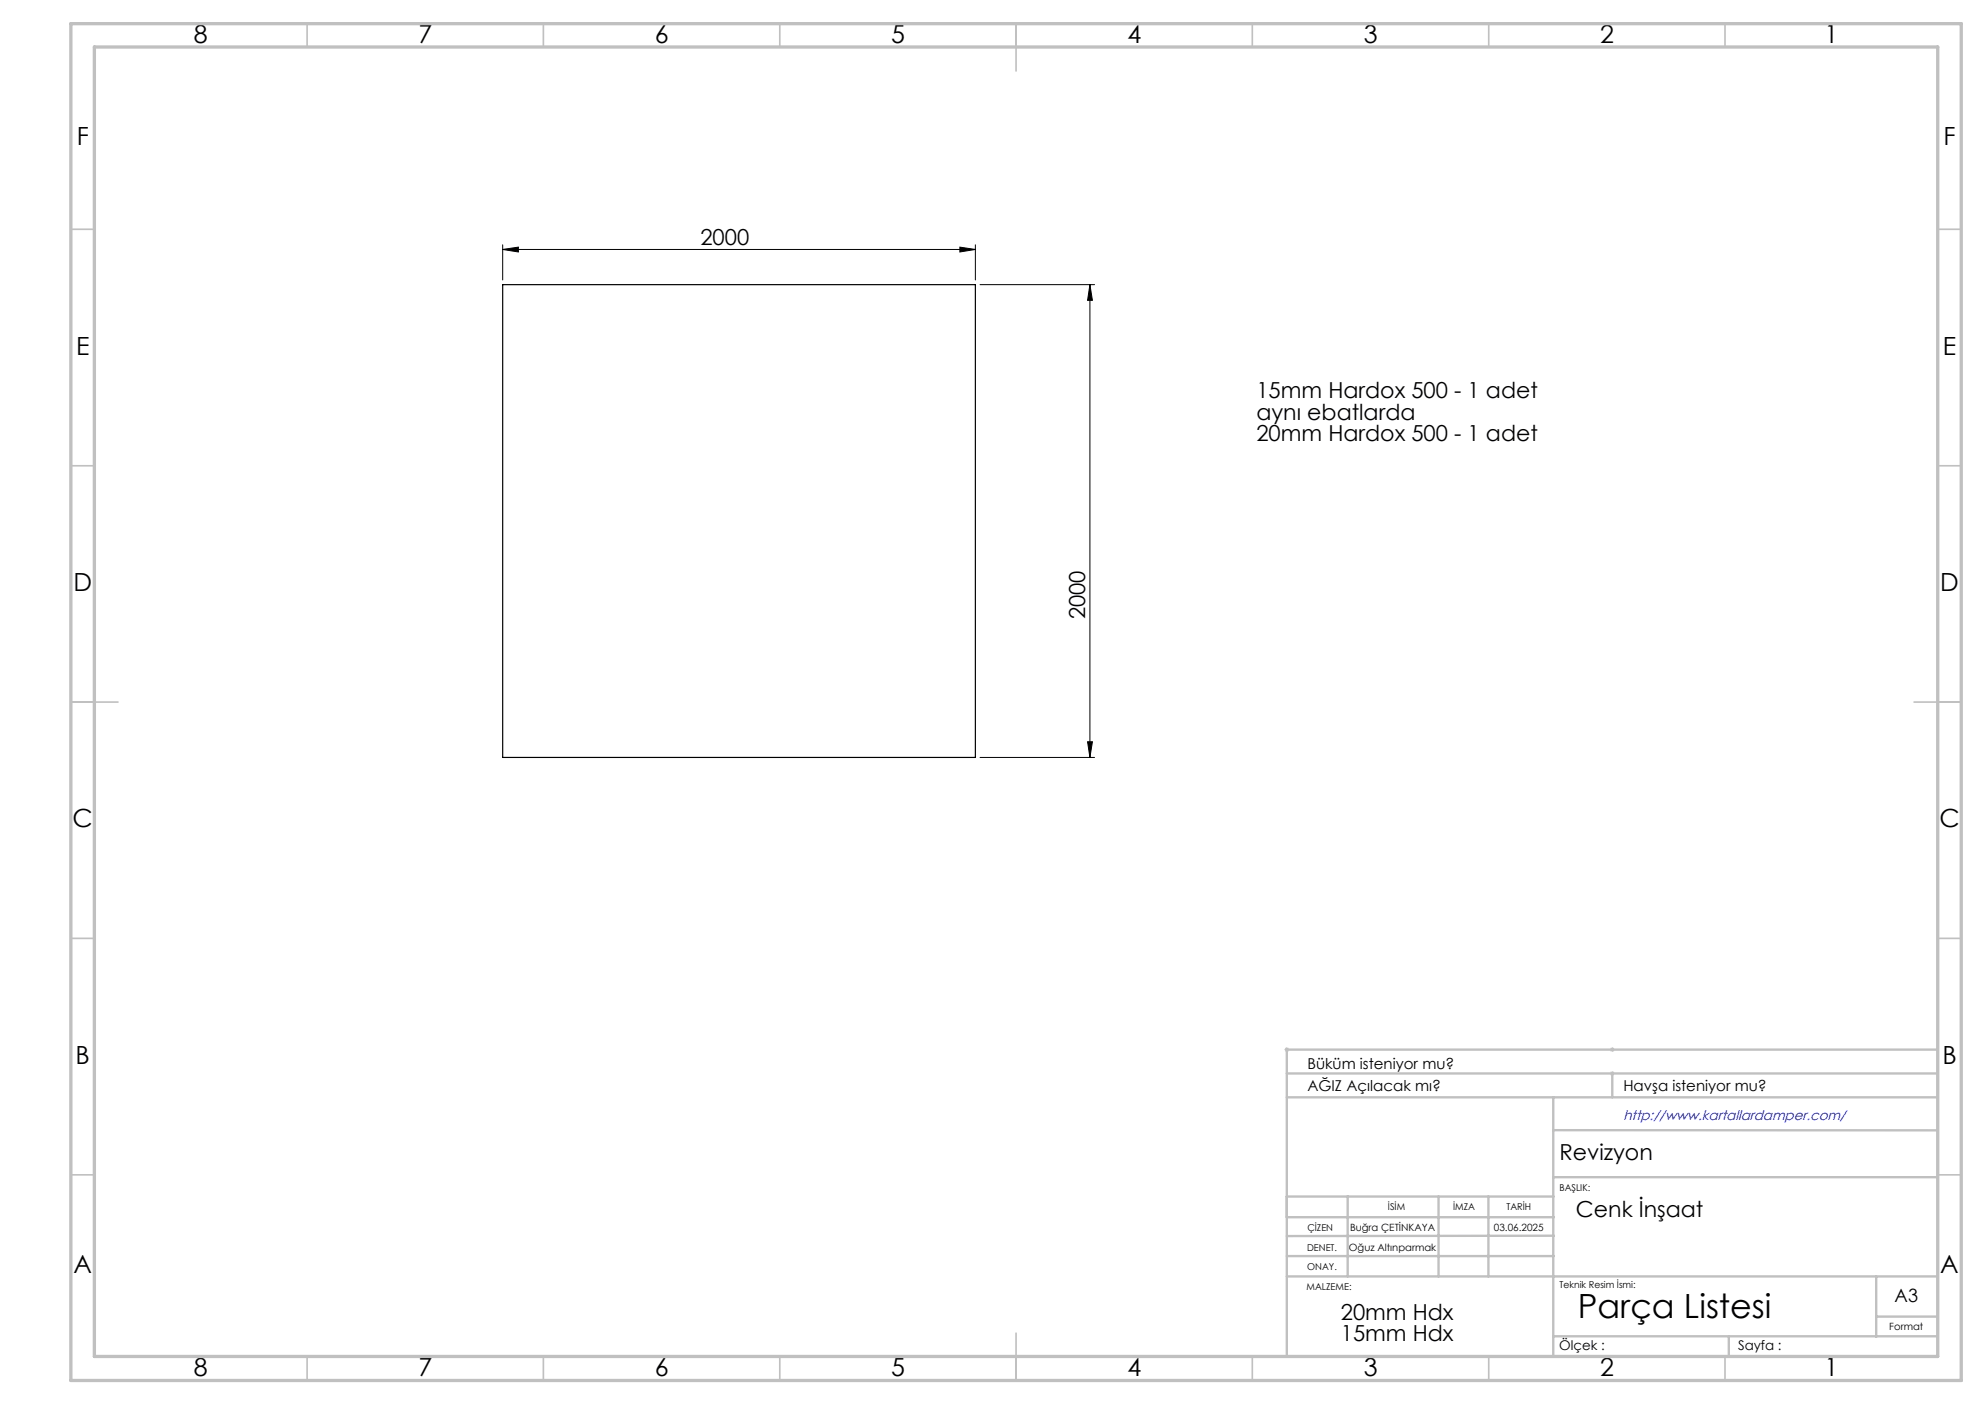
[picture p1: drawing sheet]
<svg xmlns="http://www.w3.org/2000/svg" width="420mm" height="297mm" viewBox="0 0 420 297" stroke-linecap="round" stroke-linejoin="round" font-family="sans-serif">
<path d="M271.8 222h1M271.9 221.7l.7 .7M272.3 221.5v1M272.6 221.7l-.7 .7M340.6 227.1h1M340.6 222h1M340.8 226.7l.7 .7M340.8 221.7l.7 .7M341.1 221.5v1M341.1 226.6v1M341.5 226.7l-.7 .7M341.5 221.7l-.7 .7" fill="none" stroke="#c0c0c0" stroke-width=".21"/>
<path d="M106.4 52.8l3.3-.5v1zM106.4 51.8v7.4M106.4 52.8h100M203.1 52.3l3.3 .5-3.3 .5zM206.4 51.8v7.4M207.4 60.2h24.2M230.6 60.2v100M230.6 60.2l.5 3.3h-1zM230.1 156.9h1l-.5 3.3zM207.4 160.2h24.2" fill="none" stroke="#000" stroke-width=".21"/>
<g fill="none" stroke="#c0c0c0" stroke-width=".35">
<path d="M65 5v5M115 5v5M165 5v5M215 5v10M265 5v5M315 5v5M365 5v5M15 48.5h5M410 48.5h5M15 98.5h5M410 98.5h5M15 148.5h10"/>
<path d="M405 148.5h10M15 198.5h5M410 198.5h5M15 248.5h5M410 248.5h5M65 287v5M115 287v5M165 287v5M215 282v10M265 287v5M315 287v5M365 287v5"/>
</g>
<g fill="none" stroke="#c0c0c0" stroke-width=".5">
<path d="M272.3 232.1h137.7M272.3 227.1h137.7M328.6 239.1h81.4M328.6 232.1v54.9M341.1 227.1v5M410 222h-137.7v64.9M272.3 253.1h56.4M272.3 257.5h56.5M285.2 253.1v16.9M304.4 253.1v16.9M314.9 253.1v16.9M328.6 249h81.4"/>
<path d="M272.3 265.7h56.5M272.3 270h137.7M328.8 261.4l-56.5 .1M397 270v12.8M397 278.5h13M328.6 282.7h81.4M365.8 282.8v4.2"/>
</g>
<path d="M15 5h400v287h-400zM20 9.9h390v277h-390z" fill="none" stroke="#c0c0c0" stroke-width=".7"/>
<g fill="#000">
<path d="M106.4 52.8l3.3-.5v1zM203.1 52.3l3.3 .5-3.3 .5z"/>
<path d="M230.6 60.2l.5 3.3h-1zM230.1 156.9h1l-.5 3.3z"/>
</g>
<path d="M106.4 60.2h100v100h-100z" fill="none" stroke="#000" stroke-width=".25"/>
<text font-size="7.1" x="333.8" y="278.7">Parça Listesi</text>
<g font-size="5.3">
<text x="41" y="9">8</text>
<text x="88.5" y="9">7</text>
<text x="138.5" y="9">6</text>
<text x="188.5" y="9">5</text>
<text x="238.5" y="9">4</text>
<text x="288.5" y="9">3</text>
<text x="338.5" y="9">2</text>
<text x="386" y="9">1</text>
<text x="16.2" y="30.8">F</text>
<text x="411.2" y="30.8">F</text>
<text x="16.1" y="75">E</text>
<text x="411.1" y="75">E</text>
<text x="15.5" y="125">D</text>
<text x="410.5" y="125">D</text>
<text x="15.4" y="175">C</text>
<text x="410.4" y="175">C</text>
<text x="16" y="225">B</text>
<text x="411" y="225">B</text>
<text x="15.5" y="269.3">A</text>
<text x="410.5" y="269.3">A</text>
<text x="41" y="291">8</text>
<text x="88.5" y="291">7</text>
<text x="138.5" y="291">6</text>
<text x="188.5" y="291">5</text>
<text x="238.5" y="291">4</text>
<text x="288.5" y="291">3</text>
<text x="338.5" y="291">2</text>
<text x="386" y="291">1</text>
</g>
<g font-size="4.7">
<text x="148.2" y="51.8">2000</text>
<text x="265.8" y="84.2">15mm Hardox 500 - 1 adet</text>
<text x="265.8" y="88.7">aynı ebatlarda</text>
<text x="265.8" y="93.3">20mm Hardox 500 - 1 adet</text>
<text x="229.6" y="131" transform="rotate(-90 229.6 131)">2000</text>
<text x="330" y="245.3">Revizyon</text>
<text x="333.5" y="257.5">Cenk İnşaat</text>
<text x="283.7" y="279.2">20mm Hdx</text>
<text x="283.7" y="283.7">15mm Hdx</text>
</g>
<text font-size="3.9" x="400.9" y="275.5">A3</text>
<g font-size="3.2">
<text x="276.6" y="226">Büküm isteniyor mu?</text>
<text x="276.6" y="230.9">AĞIZ Açılacak mı?</text>
<text x="343.5" y="230.9">Havşa isteniyor mu?</text>
</g>
<text font-size="2.9" fill="#00f" x="343.5" y="236.9">http://www.kartallardamper.com/</text>
<g font-size="2.8">
<text x="329.9" y="285.5">Ölçek :</text>
<text x="367.8" y="285.5">Sayfa :</text>
</g>
<g font-size="2.1">
<text x="285.6" y="260.3">Buğra ÇETİNKAYA</text>
<text x="316.1" y="260.3">03.06.2025</text>
<text x="285.4" y="264.6">Oğuz Altınparmak</text>
<text x="399.8" y="281.3">Format</text>
</g>
<g font-size="2">
<text x="330" y="251.9">BAŞLIK:</text>
<text x="293.7" y="255.9">İSİM</text>
<text x="307.5" y="255.9">İMZA</text>
<text x="318.7" y="255.9">TARİH</text>
<text x="276.6" y="260.3">ÇİZEN</text>
<text x="276.6" y="264.6">DENET.</text>
<text x="276.6" y="268.7">ONAY.</text>
<text x="276.4" y="272.9">MALZEME:</text>
<text x="330" y="272.5">Teknik Resim İsmi:</text>
</g>
</svg>
